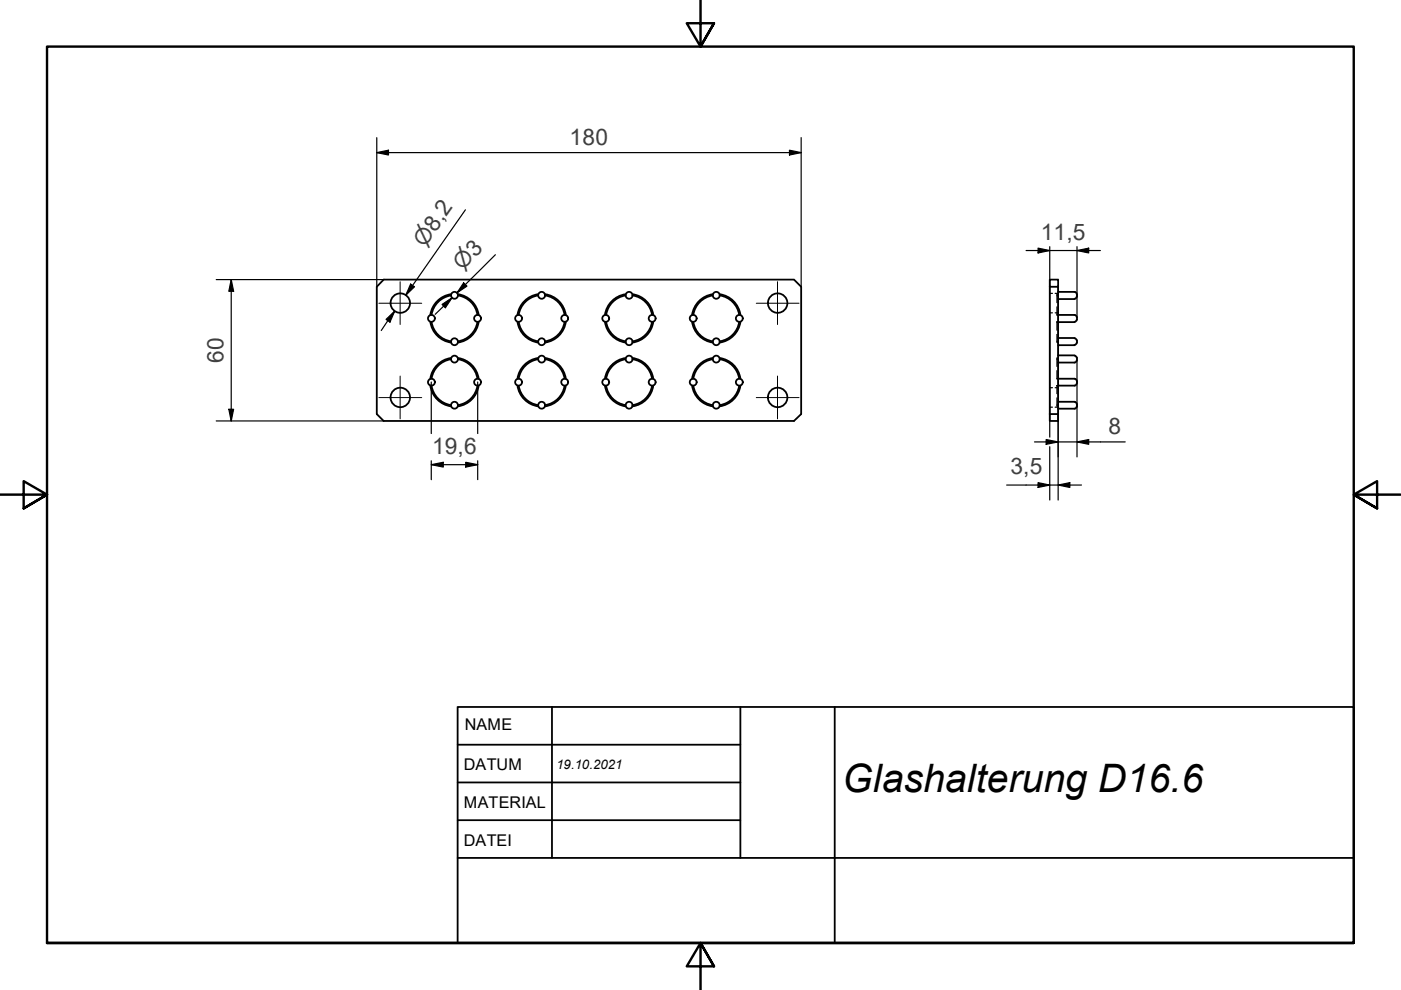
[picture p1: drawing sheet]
<svg xmlns="http://www.w3.org/2000/svg" width="297mm" height="210mm" viewBox="0 0 297 210" stroke-linecap="round" stroke-linejoin="round" font-family="sans-serif">
<!-- layer: Sichtbare Kanten(DIN) -->
<g fill="none" stroke="#000" stroke-width=".38">
<path d="M81.3 59.3h87l1.6 1.5v27l-1.6 1.5h-87l-1.4-1.5v-27zM222.6 59.3h1.7v1.5h-1.7zM91.2 68.2a5.2 5.2 0 0 0 4.4 4.4M91.5 68.3a4.9 4.9 0 0 0 4.1 4.1M95.6 76.2a4.9 4.9 0 0 0-4.1 4.1M95.6 62.6a4.9 4.9 0 0 0-4.1 4.2M95.6 75.9a5.2 5.2 0 0 0-4.4 4.4M95.6 62.4a5.2 5.2 0 0 0-4.4 4.4M97.1 75.9a5.2 5.2 0 0 1 4.4 4.4M97.1 62.4a5.2 5.2 0 0 1 4.4 4.4M97.1 76.2a4.9 4.9 0 0 1 4.1 4.1M97.1 62.6a4.9 4.9 0 0 1 4.1 4.2"/>
<path d="M101.2 68.3a4.9 4.9 0 0 1-4.1 4.1M101.5 68.2a5.2 5.2 0 0 1-4.4 4.4M109.7 68.2a5.2 5.2 0 0 0 4.4 4.4M110 68.3a4.9 4.9 0 0 0 4.1 4.1M114.1 76.2a4.9 4.9 0 0 0-4.1 4.1M114.1 62.6a4.9 4.9 0 0 0-4.1 4.2M114.1 75.9a5.2 5.2 0 0 0-4.4 4.4M114.1 62.4a5.2 5.2 0 0 0-4.4 4.4M115.6 75.9a5.2 5.2 0 0 1 4.4 4.4M115.6 62.4a5.2 5.2 0 0 1 4.4 4.4M115.6 76.2a4.9 4.9 0 0 1 4.1 4.1M115.6 62.6a4.9 4.9 0 0 1 4.1 4.2"/>
<path d="M119.7 68.3a4.9 4.9 0 0 1-4.1 4.1M120 68.2a5.2 5.2 0 0 1-4.4 4.4M128.3 68.2a5.2 5.2 0 0 0 4.4 4.4M128.5 68.3a4.9 4.9 0 0 0 4.1 4.1M132.6 76.2a4.9 4.9 0 0 0-4.1 4.1M132.6 62.6a4.9 4.9 0 0 0-4.1 4.2M132.7 75.9a5.2 5.2 0 0 0-4.4 4.4M132.7 62.4a5.2 5.2 0 0 0-4.4 4.4M134.1 75.9a5.2 5.2 0 0 1 4.4 4.4M134.1 62.4a5.2 5.2 0 0 1 4.4 4.4M134.1 76.2a4.9 4.9 0 0 1 4.1 4.1M134.1 62.6a4.9 4.9 0 0 1 4.1 4.2"/>
<path d="M138.2 68.3a4.9 4.9 0 0 1-4.1 4.1M138.5 68.2a5.2 5.2 0 0 1-4.4 4.4M146.7 68.2a5.2 5.2 0 0 0 4.4 4.4M147 68.3a4.9 4.9 0 0 0 4.1 4.1M151.1 76.2a4.9 4.9 0 0 0-4.1 4.1M151.1 62.6a4.9 4.9 0 0 0-4.1 4.2M151.1 75.9a5.2 5.2 0 0 0-4.4 4.4M151.1 62.4a5.2 5.2 0 0 0-4.4 4.4M152.6 75.9a5.2 5.2 0 0 1 4.4 4.4M152.6 62.4a5.2 5.2 0 0 1 4.4 4.4M152.6 76.2a4.9 4.9 0 0 1 4.1 4.1M152.6 62.6a4.9 4.9 0 0 1 4.1 4.2"/>
<path d="M156.7 68.3a4.9 4.9 0 0 1-4.1 4.1M157 68.2a5.2 5.2 0 0 1-4.4 4.4M222.6 60.8v27M224.3 61.9h3.5l.4 .2 .1 .3M224.3 66.8h3.5l.4 .2 .1 .3M224.3 60.8v27M224.3 63.4h3.5M224.3 68.3h3.5M224.3 71.7h3.5M224.3 73.2h3.5M224.3 75.3h3.5M227.8 71.7l.4 .3 .1 .2"/>
<path d="M227.8 75.4l.4 .2 .1 .3M228.3 62.9l-.3 .4h-.2M228.3 67.8l-.3 .4h-.2M228.3 72.6l-.3 .5h-.2M228.3 76.4l-.3 .4-.2 .1h-3.5M228.3 62.4v.5M228.3 67.3v.5M228.3 72.2v.5M228.3 75.9v.5M91.2 81.8a5.2 5.2 0 0 0 4.4 4.4M91.5 81.8a4.9 4.9 0 0 0 4.1 4.1M101.2 81.8a4.9 4.9 0 0 1-4.1 4.1"/>
<path d="M101.5 81.8a5.2 5.2 0 0 1-4.4 4.4M109.7 81.8a5.2 5.2 0 0 0 4.4 4.4M110 81.8a4.9 4.9 0 0 0 4.1 4.1M119.7 81.8a4.9 4.9 0 0 1-4.1 4.1M120 81.8a5.2 5.2 0 0 1-4.4 4.4M128.3 81.8a5.2 5.2 0 0 0 4.4 4.4M128.5 81.8a4.9 4.9 0 0 0 4.1 4.1M138.2 81.8a4.9 4.9 0 0 1-4.1 4.1M138.5 81.8a5.2 5.2 0 0 1-4.4 4.4M146.7 81.8a5.2 5.2 0 0 0 4.4 4.4M147 81.8a4.9 4.9 0 0 0 4.1 4.1M156.7 81.8a4.9 4.9 0 0 1-4.1 4.1"/>
<path d="M157 81.8a5.2 5.2 0 0 1-4.4 4.4M222.6 87.8h1.7v1.5h-1.7zM224.3 80.3h3.5l.2 .1 .3 .4M224.3 85.2h3.5l.4 .2 .1 .3M228.3 81.3l-.3 .4-.2 .1h-3.5M228.3 86.2l-.3 .4h-.2h-3.5M228.3 80.8v.5M228.3 85.7v.5M97 149.9h190v50h-190zM97 157.9h60M117 149.9v32M157 149.9v32"/>
<path d="M177 149.9v50M97 165.9h60M97 173.9h60M97 181.9h80"/>
<circle cx="84.9" cy="64.3" r="2.06"/>
<circle cx="91.5" cy="67.5" r=".73"/>
<circle cx="96.4" cy="72.5" r=".73"/>
<circle cx="96.4" cy="62.6" r=".73"/>
<circle cx="96.4" cy="76.1" r=".73"/>
<circle cx="101.3" cy="67.5" r=".73"/>
<circle cx="110" cy="67.5" r=".73"/>
<circle cx="114.8" cy="62.6" r=".73"/>
<circle cx="114.8" cy="76.1" r=".73"/>
<circle cx="114.8" cy="72.5" r=".73"/>
<circle cx="119.7" cy="67.5" r=".73"/>
<circle cx="128.4" cy="67.5" r=".73"/>
<circle cx="133.4" cy="72.5" r=".73"/>
<circle cx="133.4" cy="62.6" r=".73"/>
<circle cx="133.4" cy="76.1" r=".73"/>
<circle cx="138.3" cy="67.5" r=".73"/>
<circle cx="147" cy="67.5" r=".73"/>
<circle cx="151.9" cy="62.6" r=".73"/>
<circle cx="151.9" cy="72.5" r=".73"/>
<circle cx="151.9" cy="76.1" r=".73"/>
<circle cx="156.7" cy="67.5" r=".73"/>
<circle cx="164.9" cy="64.3" r="2.06"/>
<circle cx="84.9" cy="84.3" r="2.06"/>
<circle cx="91.5" cy="81" r=".73"/>
<circle cx="96.4" cy="85.9" r=".73"/>
<circle cx="101.3" cy="81" r=".73"/>
<circle cx="110" cy="81" r=".73"/>
<circle cx="114.8" cy="85.9" r=".73"/>
<circle cx="119.7" cy="81" r=".73"/>
<circle cx="128.4" cy="81" r=".73"/>
<circle cx="133.4" cy="85.9" r=".73"/>
<circle cx="138.3" cy="81" r=".73"/>
<circle cx="147" cy="81" r=".73"/>
<circle cx="151.9" cy="85.9" r=".73"/>
<circle cx="156.7" cy="81" r=".73"/>
<circle cx="164.9" cy="84.3" r="2.06"/>
</g>
<!-- layer: Verdeckte Kanten(DIN) -->
<g fill="none" stroke="#000" stroke-width=".25">
<path d="M222.6 62.2h.5M222.6 66.3h.5M223.7 62.2h.6M223.7 66.3h.6M224.1 70.9l.1 1.7M224.1 78.6v1.7M224.1 65.1v1.7M224.1 68.3h.1M224.1 72.4h.1M224.1 76.2h.1M224.1 62.7h.1M224.2 62.5l-.1 1.7"/>
<path d="M224.2 68.2l-.1 1.8M224.2 75.9l-.1 1.8M224.2 68.3h.1M224.2 72.4h.1M224.2 72.6h.1M224.2 68.2h.1M224.2 76.2h.1M224.2 75.9h.1M224.2 62.7h.1M224.2 66.8h.1M224.2 62.5h.1M222.6 82.2h.5"/>
<path d="M222.6 86.3h.5M223.7 82.2h.6M223.7 86.3h.6M224.1 84.4l.1 1.7M224.1 85.9h.1M224.2 81.8l-.1 1.7M224.2 81.8h.1M224.2 85.9h.1M224.2 86.1h.1M224.2 80.3h.1"/>
</g>
<!-- layer: Rahmen_0 -->
<path d="M148.5 -.1v10l-2.9-5h5.8l-2.9 5 2.9-5M0 104.9h10l-5-2.9v5.8l5-2.9-5 2.9M297 104.9h-10l5-2.9v5.8l-5-2.9 5 2.9M10 199.9v-190h277v190h-277h277M151.4 204.9l-2.9-5 2.9 5h-5.8l2.9-5v10" fill="none" stroke="#000" stroke-width=".51"/>
<!-- layer: Skizziergeometrie(DIN) -->
<path d="M177 181.9h110" fill="none" stroke="#000" stroke-width=".38"/>
<g fill="none" stroke="#000" stroke-width=".25">
<path d="M79.9 32.4l2.5-.6v1.1zM79.9 32.4h90M79.9 29.2v31.6M167.4 31.8l2.5 .6-2.5 .5zM169.9 29.2v31.6M45.8 59.3h35.5M49 59.3l.5 2.5h-1zM49 59.3v30M98.3 60l.7 .7-2.1 1.4zM98.7 44.5l-12.7 18.1 1.4-2M105 54l-8.1 8.1 1.8-1.7M217.6 53.1h15.7"/>
<path d="M220.1 52.6l2.5 .5-2.5 .5zM222.6 52.3v40.4M228.3 53.1l2.5-.5v1zM228.3 52.3v15M81.9 67.7l1.8-1.8-1 2.4zM83.7 65.9l-2.9 4.2M87.1 60.2l.8 .6-1.9 1.8zM93.7 64.6l2.1-1.4-1.4 2zM95.8 63.2l-3.5 3.4M224.3 60.8v45.2M228.3 76.4v20.5M45.8 89.3h35.5"/>
<path d="M48.5 86.8h1l-.5 2.5zM91.4 98.5l2.6-.5v1zM91.4 98.5h9.9M91.4 81v10.9M91.4 97.7v4M98.7 98l2.6 .5-2.6 .5zM101.3 81v10.9M101.3 97.7v4M219.3 93.7h19.3M221.8 93.2l2.5 .5-2.5 .5zM222.6 94.7v11.3M228.3 93.7l2.5-.5v1z"/>
<path d="M213.4 102.8h15.9M220.1 102.3l2.5 .5-2.5 .5zM224.3 102.8l2.5-.5v1z"/>
</g>
<g fill="#000">
<path d="M79.9 32.4l2.5-.6v1.1zM167.4 31.8l2.5 .6-2.5 .5zM98.3 60l.7 .7-2.1 1.4zM220.1 52.6l2.5 .5-2.5 .5zM228.3 53.1l2.5-.5v1zM49 59.3l.5 2.5h-1zM81.9 67.7l1.8-1.8-1 2.4zM87.1 60.2l.8 .6-1.9 1.8zM93.7 64.6l2.1-1.4-1.4 2zM48.5 86.8h1l-.5 2.5zM91.4 98.5l2.6-.5v1zM98.7 98l2.6 .5-2.6 .5z"/>
<path d="M221.8 93.2l2.5 .5-2.5 .5zM228.3 93.7l2.5-.5v1zM220.1 102.3l2.5 .5-2.5 .5zM224.3 102.8l2.5-.5v1z"/>
</g>
<!-- layer: Mittelpunktmarkierung(DIN) -->
<path d="M84.8 59.7v9.1M164.8 59.7v9.1M80.3 64.3h9.1M84.8 79.7v9.1M160.3 64.3h9.1M164.8 79.7v9.1M80.3 84.3h9.1M160.3 84.3h9.1" fill="none" stroke="#000" stroke-width=".21"/>
<text font-size="8.3" x="178.6" y="167.9">Glashalterung D16.6</text>
<g font-size="4.8" fill="#3f3f3f">
<text x="120.8" y="30.7">180</text>
<text x="220.7" y="50.8">11,5</text>
<text x="47.4" y="77" transform="rotate(-90 47.4 77)">60</text>
<text x="235" y="92">8</text>
<text x="91.6" y="96.2">19,6</text>
<text x="214.2" y="100.6">3,5</text>
</g>
<g font-size="4.6" fill="#3f3f3f">
<text x="90" y="52.5" transform="rotate(-55 90 52.5)">⌀8,2</text>
<text x="98" y="57.5" transform="rotate(-45 98 57.5)">⌀3</text>
</g>
<g font-size="3.4">
<text x="98.6" y="154.8">NAME</text>
<text x="98.4" y="163.2">DATUM</text>
<text x="98.4" y="171.4">MATERIAL</text>
<text x="98.4" y="179.4">DATEI</text>
</g>
<text font-size="2.8" x="118" y="163.1">19.10.2021</text>
</svg>
